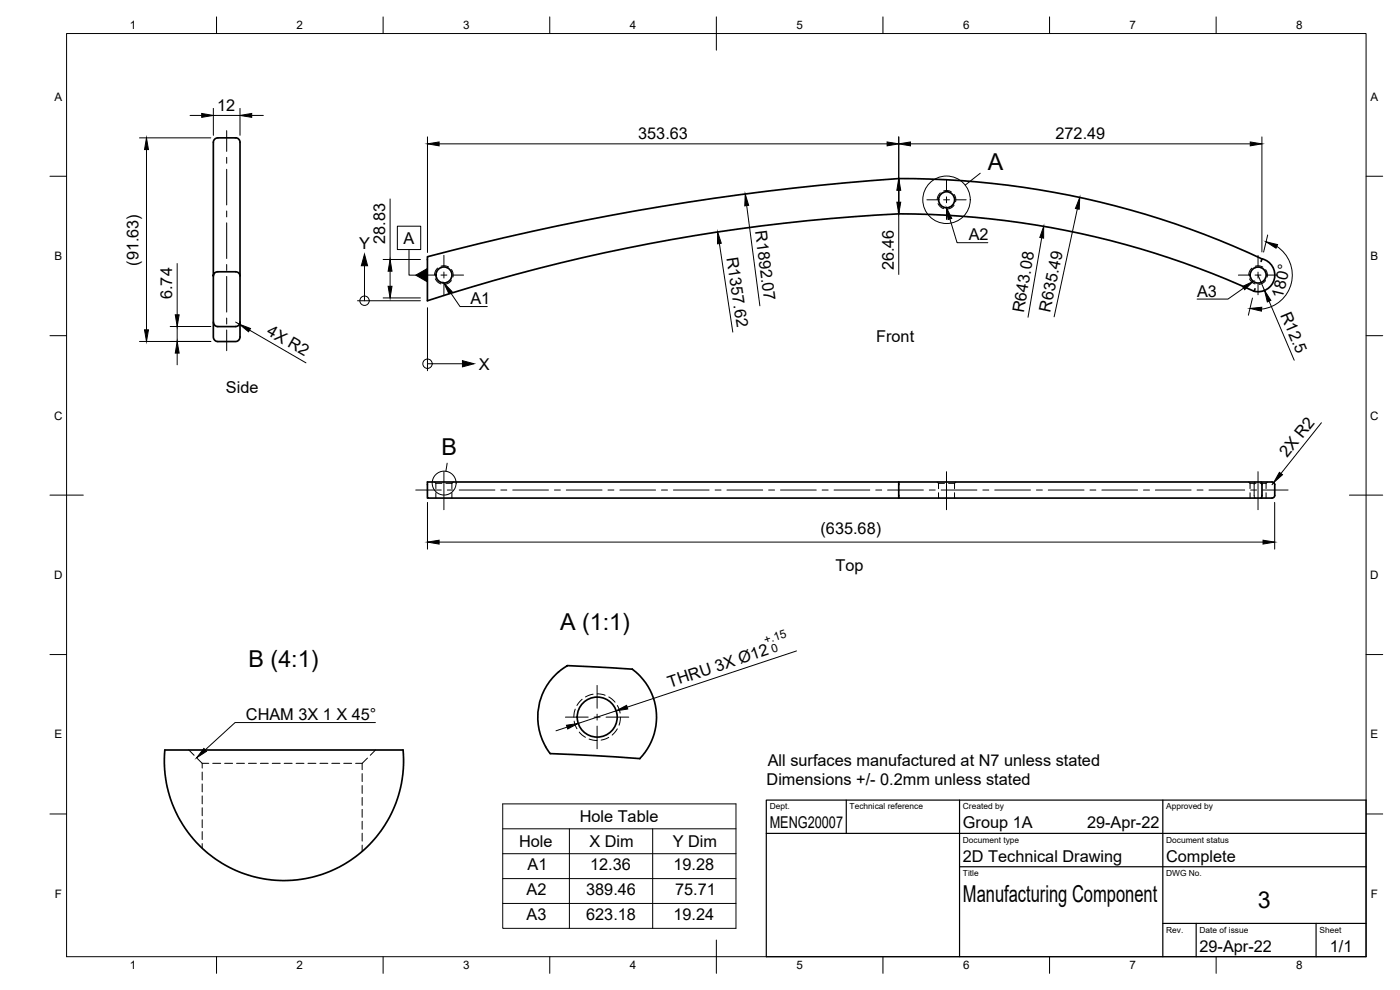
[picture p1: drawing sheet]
<svg xmlns="http://www.w3.org/2000/svg" width="420mm" height="297mm" viewBox="0 0 420 297" stroke-linecap="round" stroke-linejoin="round" font-family="sans-serif">
<!-- layer: Hidden -->
<g fill="none" stroke="#000" stroke-width=".3">
<path d="M282.2 57.9l-.6 .7-.3 1.4M283.2 57.3l1.2-.1 1.1 .3M286.3 58.3l.5 1v1.2M132.4 79.9l1.2-.2 1 .4M281.5 61.1l.7 .9 1 .6M286.3 61.6l-1 .8-.9 .3M376.7 79.9l1.2-.1 1.1 .3M130.7 83.6l.7 1 .9 .6M131.3 80.4l-.7 1.2-.2 .9M135.5 84.2l-1 .8-1 .3M135.5 80.9l.4 .9 .1 1.3M375 83.7l.7 1 1 .5"/>
<path d="M375.7 80.5l-.8 1.1-.1 .9M379.8 84.2l-.6 .6-1.4 .5M379.8 80.9l.5 .9v1.3M130.4 144.6l.4 .4M130.8 145h1.8M130.8 145v1.6M130.8 147.8v1.6M133.8 145h1.8M135.6 145v1.6M135.6 147.8v1.6M136 144.6l-.4 .4M269.7 144.6v.8"/>
<path d="M269.7 148.6v.8M281.3 144.6l.4 .4M281.7 145h1.8M281.7 145v1.6M281.7 147.8v1.6M284.7 145h1.8M286.5 145v1.6M286.5 147.8v1.6M286.9 144.6l-.4 .4M374.8 144.6l.4 .4M375.2 145h1.8M375.2 145v1.6"/>
<path d="M375.2 147.8v1.6M376.6 144.6l-.2 .7v3.5l.2 .6M378.2 145h1.8M380 145v1.6M380 147.8v1.6M380.4 144.6l-.4 .4M172.3 216.4l.8 2.3M172.6 212.8l-.4 2.4M173.8 219.7l1.9 1.5M174.7 209.8l-1.6 1.9M178 208.3l-2.3 .8M179.2 208.2l2.4 .4"/>
<path d="M182.7 209.1l1.9 1.6M185.3 211.7l.8 2.3M185.3 218.7l-1.6 1.8M186.2 215.2l-.4 2.4M56.7 225l1.6 1.6M59.1 227.5l1.6 1.5M60.7 229h2M60.7 229v1.4M60.7 231.7v2.3M60.7 235.2v2.4M60.7 238.8v2.4M63.8 229h2.4"/>
<path d="M67.4 229h2.4M71 229h2.4M74.6 229h2.3M78.1 229h2.4M81.7 229h2.4M85.3 229h2.4M88.9 229h2.3M92.4 229h2.4M96 229h2.4M99.6 229h2.4M103.1 229h2.4M106.7 229h2"/>
<path d="M108.7 229v1.9M108.7 232.1v2.4M108.7 235.7v2.4M108.7 239.3v2.3M110.3 227.5l-1.6 1.5M112.7 225l-1.6 1.6M176.8 221.7l2.4 .5M182.7 221.2l-2.3 .9M60.7 242.4v2.4M60.7 245.9v2.4M60.7 249.5v2.4M60.7 253.1v1.4"/>
<path d="M108.7 242.9v2.3M108.7 246.4v2.4M108.7 250v2.4M108.7 253.6v1.9"/>
</g>
<!-- layer: Visible -->
<g fill="none" stroke="#000" stroke-width=".51">
<path d="M269.7 53.6l.1 .8M269.7 63.4v.8M378.7 77.7a253.8 253.8 0 0 0-109-24.1 734.3 734.3 0 0 0-141.4 23.6v13a543.8 543.8 0 0 1 141.4-26 257.5 257.5 0 0 1 106.7 23.2M378.7 77.7l-.2 .8M378.8 77.7a5 5 0 0 1 3.6 6 5 5 0 0 1-6 3.7M64 82.8v18.4l.2 .6 1 .7h5.6l.5-.2 .5-.5 .2-.6v-4.5M72 82.8l-.4-.9-.8-.4-5.7 .1-.7 .3-.4 .9v-39a1.93 1.93 0 0 1 1.4-2.4l5.3-.1a1.97 1.97 0 0 1 1.3 2.5v52.9M72.1 96.6a1.33 1.33 0 0 1-1.4 1.4h-5.3a1.33 1.33 0 0 1-1.3-1.4M376.6 86.6l-.2 .8M269.8 144.6v4.8h-141.5v-4.8h252.3a1.52 1.52 0 0 1 2 .8v3.2a1.51 1.51 0 0 1-2 .8h-2.1M378.5 144.6l.2 .6v3.7l-.2 .5h-108.7M49.5 225h71.5l.1 4.1-.2 2.7-.4 3.3-.9 3.6-1 2.7-1.7 3.8-1.9 3.1-2.2 3-2.6 2.8-2.7 2.4-3 2.1-2.8 1.6-2.9 1.3-3.5 1.2-3.5 .9-3.1 .4-3.1 .2-3.9-.2-3.5-.5-3.5-.9-3.1-1.1-3.6-1.7-3.1-1.9-2.6-1.9-2.6-2.4-2.3-2.7-2-2.6-1.9-3.1-1.7-3.8-1-2.7-.8-3.6-.5-3-.2-3z"/>
<path d="M163.8 224a17.8 17.8 0 0 1 6.4-24.2l19.5 1 1.4 1.1a17.9 17.9 0 0 1 1 25.6l-27-1.4-1.4-2"/>
<circle cx="284.1" cy="59.9" r="2.4"/>
<circle cx="133.2" cy="82.5" r="2.4"/>
<circle cx="377.6" cy="82.5" r="2.4"/>
<circle cx="179.2" cy="215.2" r="6"/>
</g>
<!-- layer: Border -->
<g fill="none" stroke="#000" stroke-width=".3">
<path d="M20 10.1h390v276.9h-390zM65 5.1v5M115 5.1v5M165 5.1v5M215 5.1v10M265 5.1v5M315 5.1v5M365 5.1v5M15 52.9h5M410 52.9h5M15 100.7h5M410 100.7h5"/>
<path d="M15 148.6h10M405 148.6h10M15 196.4h5M410 196.4h5M15 244.2h5M410 244.2h5M65 287v5M115 287v5M165 287v5M215 282.1v9.9M265 287v5M315 287v5"/>
<path d="M365 287v5"/>
</g>
<!-- layer: TitleBlock -->
<path d="M230 240.1h180v46.9h-180zM230 250h180M254 240.1v9.9M288 240.1v46.9M349 240.1v46.9M288 260.1h122M349 277.1h61M359 277.1v9.9M395 277.1v9.9" fill="none" stroke="#000" stroke-width=".36"/>
<!-- layer: Annotations -->
<g fill="none" stroke="#000" stroke-width=".3">
<path d="M294.2 52l-4.5 3.5M109.4 79.7v10.5M119.3 67.9h7v7h-7zM122.7 74.9v7.7h2.1M285.1 65.7l2.1 7.1h9.3M107.3 90.2h18.9M128.3 92.3v18.9M135.2 87.8l2.8 4.2h8.2M373.2 86.5l-4.7 3.2h-9.2M128.3 109.1h10.5M134.2 139l-.4 2.4M112.7 216.8h-42.2l-8.9 8.2"/>
<path d="M150.9 241.2h70v37.3h-70zM150.9 248.7h70M150.9 256.1h70M170.9 248.7v29.8M195.9 248.7v29.8M150.9 263.6h70M150.9 271.1h70"/>
<circle cx="284.1" cy="59.9" r="7.1"/>
<circle cx="109.4" cy="90.2" r="1.41"/>
<circle cx="128.3" cy="109.1" r="1.41"/>
<circle cx="133.3" cy="144.9" r="3.6"/>
</g>
<path d="M109.4 76.2l.9 3.5h-1.9zM284.1 62.4l1.5 3.1-1.1 .4zM124.8 82.6l3.5-2.1v4.1zM133.2 84.9l2.5 2.6-1 .6zM372.9 86l3.2-1.6-2.6 2.5zM138.8 108.2l3.5 .9-3.5 1zM61.2 224.6l.8 .8-3 2z" fill="#000" stroke="#000" stroke-width=".3"/>
<!-- layer: Center Lines -->
<g fill="none" stroke="#000" stroke-width=".3">
<path d="M68 39.2v6.2M68 47.2v1.8M68 50.8v10.7M278.2 60h3.2M283.2 60h1.7M284.1 54v3.3M284.1 59.1v1.7M286.7 60h3.3M68 63.3v1.8M68 66.9v10.7M68 79.4v1.7M133.2 76.6v3.2"/>
<path d="M284.1 62.6v3.3M377.5 76.7v3.2M68 82.9v10.7M68 95.4v1.8M68 99v6.2M127.3 82.5h3.3M132.3 82.5h1.8M133.2 81.6v1.8M133.2 85.2v3.2M135.9 82.5h3.2M371.6 82.5h3.3M376.7 82.5h1.7"/>
<path d="M377.5 81.6v1.8M377.5 85.2v3.2M380.2 82.5h3.3M124.8 147h7.6M133.2 141.5v11.4M134.2 147h1.8M137.8 147h10.7M150.3 147h1.8M153.9 147h10.7M166.4 147h1.8M169.9 147h10.8M182.5 147h1.7"/>
<path d="M186 147h10.7M198.5 147h1.8M202.1 147h10.7M214.6 147h1.8M218.2 147h10.7M230.7 147h1.8M234.3 147h10.7M246.7 147h1.8M250.3 147h10.7M262.8 147h1.8M266.4 147h10.7M278.9 147h1.8"/>
<path d="M282.5 147h10.7M284.1 141.5v11.4M295 147h1.8M298.5 147h10.7M311 147h1.8M314.6 147h10.7M327.1 147h1.8M330.7 147h10.7M343.2 147h1.8M346.8 147h10.7M359.3 147h1.7M362.8 147h10.7"/>
<path d="M375.3 147h1.8M377.5 141.5v11.4M378.9 147h7.7M169.7 215.2h6.8M178.3 215.2h1.8M179.2 205.7v6.8M179.2 214.3v1.8M179.2 217.9v6.8M181.9 215.2h6.8"/>
</g>
<!-- layer: Dimensions -->
<g fill="none" stroke="#000" stroke-width=".3">
<path d="M57 34.6h3.5M64 32.5v8.1M64 34.6h8M72 32.5v8.1M75.5 34.6h3.5M41.9 41.4h21.4M44 44.9v54.1M117.1 59.7v18.2M128.3 41.1v34.7M131.8 43.2h134.4M269.7 41.1v21M273.2 43.2h102"/>
<path d="M378.7 41.1v34.5M53.2 79.1v15.4M115 77.9h11.2M215.9 73.1l4 26.5M224.1 61.7l3.9 30.1M269.7 64.2v18.1M312.6 71.4l-4.1 23.8M323.3 62.7l-6.9 32.4M380.4 70.5l-1.2 5.1M383.2 73.9a10.3 10.3 0 0 1 4.3 11 10.3 10.3 0 0 1-8.9 7.8M51.1 98h12.2M53.2 98v4.5"/>
<path d="M70.7 96.6l1.2 .7M74.9 99l16.9 9.9M115 89.4h11.2M117.1 81.4v4.5M375.9 89.4l-1.3 5.2M377.5 82.5l2 4.7M380.9 90.4l7.5 17.7M41.9 102.5h21.4M53.2 105.9v3.6M396.6 126.8l-12.2 15.3M128.3 150.7v14.1M382.2 144.8l-.5 .6"/>
<path d="M382.5 150.7v14.1M131.8 162.7h247.3M239 195.3l-50.8 16.9M170.2 218.2l-3.3 1.1M184.9 213.3l-11.4 3.8"/>
</g>
<g fill="#000" stroke="#000" stroke-width=".3">
<path d="M60.5 34l3.5 .6-3.5 .6zM72 34.6l3.5-.6v1.2zM44 41.4l.6 3.5h-1.2zM128.3 43.2l3.5-.6v1.2zM266.2 42.6l3.5 .6-3.5 .6zM269.7 53.6l.6 3.5h-1.1zM269.7 43.2l3.5-.6v1.2zM375.2 42.6l3.5 .6-3.5 .6zM215.4 69.6l1.1 3.4-1.2 .2zM223.6 58.2l1.1 3.4-1.2 .2zM269.2 60.7h1.1l-.6 3.5zM313.2 67.9v3.6l-1.1-.2z"/>
<path d="M324 59.3l-.1 3.5-1.2-.2zM380 72.5l3.4 .9-.5 1.1zM43.4 99h1.2l-.6 3.5zM52.6 94.5h1.2l-.6 3.5zM71.9 97.3l3.3 1.3-.6 1zM116.5 85.9h1.1l-.5 3.5zM117.1 77.9l.5 3.5h-1.1zM375.1 92.5l3.6-.3-.1 1.2zM379.5 87.2l1.9 2.9-1.1 .5zM53.2 102.5l.6 3.4h-1.2zM384 141.7l.9 .7-2.7 2.4zM128.3 162.7l3.5-.6v1.1z"/>
<path d="M379.1 162.1l3.4 .6-3.4 .5zM170 217.6l3.5-.5-3.1 1.6zM184.9 213.3l3.1-1.7 .4 1.1z"/>
</g>
<g font-size="7">
<text x="296.4" y="50.9">A</text>
<text x="132.5" y="136.5">B</text>
<text x="168.1" y="189.1">A (1:1)</text>
<text x="74.6" y="200.2">B (4:1)</text>
<text x="289" y="270.6">Manufacturing Component</text>
<text x="377.5" y="272.3">3</text>
</g>
<g font-size="4.9">
<text x="65.2" y="33.2">12</text>
<text x="191.5" y="41.7">353.63</text>
<text x="316.8" y="41.7">272.49</text>
<text x="226.6" y="69.4" transform="rotate(82 226.6 69.4)">R1892.07</text>
<text x="107.8" y="74.8">Y</text>
<text x="115.6" y="73.1" transform="rotate(-90 115.6 73.1)">28.83</text>
<text x="121.1" y="73.1">A</text>
<text x="218" y="77.3" transform="rotate(81 218 77.3)">R1357.62</text>
<text x="290.7" y="72.1">A2</text>
<text x="41.5" y="79.7" transform="rotate(-90 41.5 79.7)">(91.63)</text>
<text x="268.3" y="81.1" transform="rotate(-90 268.3 81.1)">26.46</text>
<text x="51.7" y="89.8" transform="rotate(-90 51.7 89.8)">6.74</text>
<text x="359.3" y="89">A3</text>
<text x="384.9" y="89.6" transform="rotate(-76 384.9 89.6)">180°</text>
<text x="141.2" y="91.3">A1</text>
<text x="307.3" y="93.9" transform="rotate(-80 307.3 93.9)">R643.08</text>
<text x="315.2" y="93.8" transform="rotate(-78 315.2 93.8)">R635.49</text>
<text x="384.2" y="94.4" transform="rotate(67 384.2 94.4)">R12.5</text>
<text x="79.8" y="100.3" transform="rotate(30 79.8 100.3)">4X R2</text>
<text x="263" y="102.6">Front</text>
<text x="143.7" y="110.9">X</text>
<text x="67.8" y="117.9">Side</text>
<text x="386.3" y="137.5" transform="rotate(-51 386.3 137.5)">2X R2</text>
<text x="246.3" y="160.2">(635.68)</text>
<text x="250.7" y="171.2">Top</text>
<text x="201.1" y="206.3" transform="rotate(-18 201.1 206.3)">THRU 3X Ø12</text>
<text x="73.8" y="216.1">CHAM 3X 1 X 45°</text>
<text x="230.4" y="229.7">All surfaces manufactured at N7 unless stated</text>
<text x="230.1" y="235.6">Dimensions +/- 0.2mm unless stated</text>
<text x="174" y="246.7">Hole Table</text>
<text x="231" y="248.5">MENG20007</text>
<text x="289" y="248.5">Group 1A</text>
<text x="326.2" y="248.5">29-Apr-22</text>
<text x="155.8" y="254.1">Hole</text>
<text x="176.9" y="254.2">X Dim</text>
<text x="201.9" y="254.2">Y Dim</text>
<text x="158.3" y="261.1">A1</text>
<text x="177.1" y="261.1">12.36</text>
<text x="202.1" y="261.1">19.28</text>
<text x="289" y="258.6">2D Technical Drawing</text>
<text x="350" y="258.6">Complete</text>
<text x="158" y="268.5">A2</text>
<text x="175.9" y="268.5">389.46</text>
<text x="202.6" y="268.5">75.71</text>
<text x="158" y="276">A3</text>
<text x="175.9" y="276">623.18</text>
<text x="202.1" y="276">19.24</text>
<text x="360" y="285.5">29-Apr-22</text>
<text x="399.1" y="285.7">1/1</text>
</g>
<g font-size="3.5">
<text x="39" y="8.8">1</text>
<text x="89" y="8.8">2</text>
<text x="139" y="8.8">3</text>
<text x="189" y="8.8">4</text>
<text x="239" y="8.8">5</text>
<text x="289" y="8.8">6</text>
<text x="339" y="8.8">7</text>
<text x="389" y="8.8">8</text>
<text x="16.3" y="30.2">A</text>
<text x="411.3" y="30.2">A</text>
<text x="16.3" y="78">B</text>
<text x="411.3" y="78">B</text>
<text x="16.2" y="125.9">C</text>
<text x="411.2" y="125.9">C</text>
<text x="16.2" y="173.7">D</text>
<text x="411.2" y="173.7">D</text>
<text x="229.7" y="193.2" transform="rotate(-18 229.7 193.2)">+.15</text>
<text x="231.9" y="196.1" transform="rotate(-18 231.9 196.1)">0</text>
<text x="16.3" y="221.6">E</text>
<text x="411.3" y="221.6">E</text>
<text x="16.4" y="269.4">F</text>
<text x="411.4" y="269.4">F</text>
<text x="39" y="290.8">1</text>
<text x="89" y="290.8">2</text>
<text x="139" y="290.8">3</text>
<text x="189" y="290.8">4</text>
<text x="239" y="290.8">5</text>
<text x="289" y="290.8">6</text>
<text x="339" y="290.8">7</text>
<text x="389" y="290.8">8</text>
</g>
<g font-size="2.5">
<text x="231" y="242.9">Dept.</text>
<text x="255" y="242.9">Technical reference</text>
<text x="289" y="242.9">Created by</text>
<text x="350" y="242.9">Approved by</text>
<text x="289" y="252.8">Document type</text>
<text x="350" y="252.8">Document status</text>
<text x="289" y="262.9">Title</text>
<text x="350" y="262.9">DWG No.</text>
<text x="350" y="279.9">Rev.</text>
<text x="360" y="279.9">Date of issue</text>
<text x="396" y="279.9">Sheet</text>
</g>
</svg>
